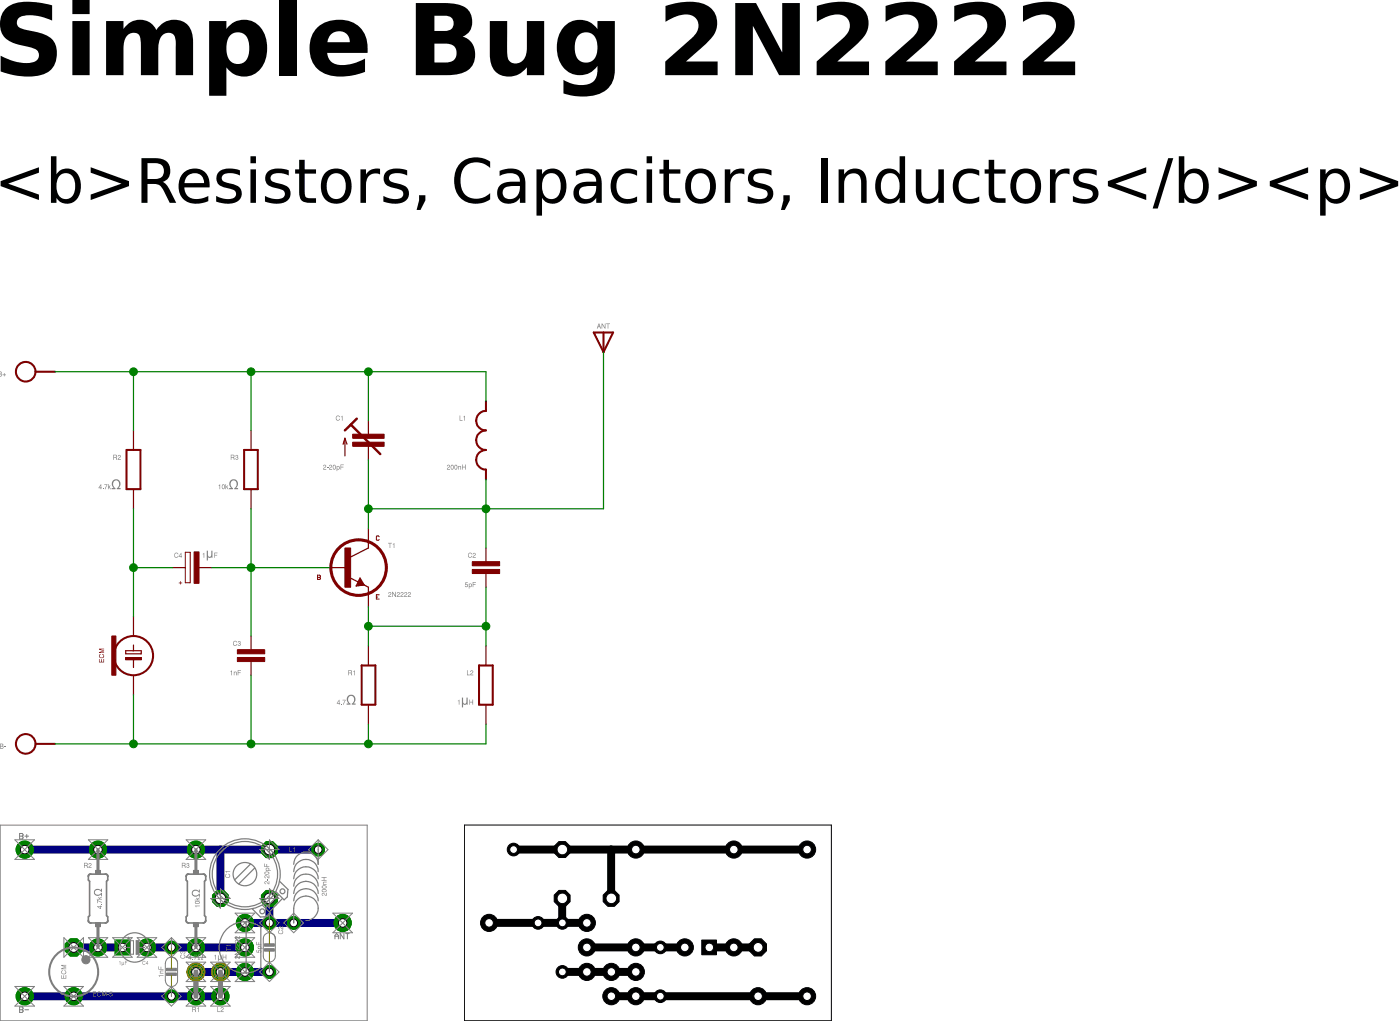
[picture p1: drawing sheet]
<?xml version="1.0" encoding="utf-8"?>
<!DOCTYPE eagle SYSTEM "eagle.dtd">
<eagle version="7.7.0">
<drawing>
<settings>
<setting alwaysvectorfont="no"/>
<setting verticaltext="up"/>
</settings>
<grid distance="0.05" unitdist="inch" unit="inch" style="lines" multiple="2" display="yes" altdistance="0.01" altunitdist="inch" altunit="inch"/>
<schematic xreflabel="%F%N/%S.%C%R" xrefpart="/%S.%C%R">
<libraries>
<library name="cap-trim">
<symbols>
<symbol name="CAP-TRIM">
<wire x1="0" y1="-2.54" x2="0" y2="-0.762" width="0.1524" layer="94"/>
<wire x1="0" y1="2.54" x2="0" y2="0.762" width="0.1524" layer="94"/>
<wire x1="1.524" y1="-1.778" x2="-2.286" y2="2.032" width="0.3048" layer="94"/>
<wire x1="-3.048" y1="1.27" x2="-2.286" y2="2.032" width="0.3048" layer="94"/>
<wire x1="-2.286" y1="2.032" x2="-1.524" y2="2.794" width="0.3048" layer="94"/>
<wire x1="-3.048" y1="-2.032" x2="-3.048" y2="0.254" width="0.1524" layer="94"/>
<wire x1="-3.048" y1="0.254" x2="-3.302" y2="-0.508" width="0.1524" layer="94"/>
<wire x1="-3.048" y1="0.254" x2="-2.794" y2="-0.508" width="0.1524" layer="94"/>
<text x="-3.175" y="2.54" size="1.27" layer="95" align="bottom-right">&gt;NAME</text>
<text x="-3.175" y="-2.54" size="1.27" layer="96" align="top-right">&gt;VALUE</text>
<rectangle x1="-2.032" y1="-0.762" x2="2.032" y2="-0.254" layer="94"/>
<rectangle x1="-2.032" y1="0.254" x2="2.032" y2="0.762" layer="94"/>
<pin name="E" x="0" y="2.54" visible="off" length="point" direction="pas" swaplevel="1" rot="R90"/>
<pin name="A" x="0" y="-2.54" visible="off" length="point" direction="pas" swaplevel="1" rot="R270"/>
</symbol>
</symbols>
<devicesets>
<deviceset name="C-TR-PH20127" prefix="C" uservalue="yes">
<gates>
<gate name="1" symbol="CAP-TRIM" x="0" y="0"/>
</gates>
<devices>
<device name="S" package="TRIM808">
<connects>
<connect gate="1" pin="A" pad="2"/>
<connect gate="1" pin="E" pad="1 3"/>
</connects>
<technologies>
<technology name=""/>
</technologies>
</device>
<device name="-45" package="TRIM808-45">
<connects>
<connect gate="1" pin="A" pad="2"/>
<connect gate="1" pin="E" pad="1 3"/>
</connects>
<technologies>
<technology name=""/>
</technologies>
</device>
<device name="-45-2P12" package="TRIM808-45">
<connects>
<connect gate="1" pin="A" pad="2"/>
<connect gate="1" pin="E" pad="1"/>
</connects>
<technologies>
<technology name=""/>
</technologies>
</device>
<device name="-45-2P21" package="TRIM808-45">
<connects>
<connect gate="1" pin="A" pad="1"/>
<connect gate="1" pin="E" pad="2"/>
</connects>
<technologies>
<technology name=""/>
</technologies>
</device>
<device name="-45-2P23" package="TRIM808-45">
<connects>
<connect gate="1" pin="A" pad="3"/>
<connect gate="1" pin="E" pad="2"/>
</connects>
<technologies>
<technology name=""/>
</technologies>
</device>
<device name="-45-2P32" package="TRIM808-45">
<connects>
<connect gate="1" pin="A" pad="3"/>
<connect gate="1" pin="E" pad="2"/>
</connects>
<technologies>
<technology name=""/>
</technologies>
</device>
<device name="GFX" package="TRIM808-GFX">
<connects>
<connect gate="1" pin="A" pad="1 3"/>
<connect gate="1" pin="E" pad="2"/>
</connects>
<technologies>
<technology name=""/>
</technologies>
</device>
<device name="GFX45" package="TRIM808-GFX45">
<connects>
<connect gate="1" pin="A" pad="1 3"/>
<connect gate="1" pin="E" pad="2"/>
</connects>
<technologies>
<technology name=""/>
</technologies>
</device>
<device name="" package="TRIM-2222-808">
<connects>
<connect gate="1" pin="A" pad="2"/>
<connect gate="1" pin="E" pad="1 3"/>
</connects>
<technologies>
<technology name=""/>
</technologies>
</device>
<device name="2222-808-2PIN" package="TRIM-2222-808">
<connects>
<connect gate="1" pin="A" pad="2"/>
<connect gate="1" pin="E" pad="1"/>
</connects>
<technologies>
<technology name=""/>
</technologies>
</device>
<device name="2222-808-2PINB" package="TRIM-2222-808">
<connects>
<connect gate="1" pin="A" pad="2"/>
<connect gate="1" pin="E" pad="3"/>
</connects>
<technologies>
<technology name=""/>
</technologies>
</device>
<device name="2222-808-45" package="TRIM-2222-808-45">
<connects>
<connect gate="1" pin="A" pad="1 3"/>
<connect gate="1" pin="E" pad="2"/>
</connects>
<technologies>
<technology name=""/>
</technologies>
</device>
<device name="2222-808-45-2PIN" package="TRIM-2222-808-45">
<connects>
<connect gate="1" pin="A" pad="1"/>
<connect gate="1" pin="E" pad="2"/>
</connects>
<technologies>
<technology name=""/>
</technologies>
</device>
<device name="2222-808-45-2PINB" package="TRIM-2222-808-45">
<connects>
<connect gate="1" pin="A" pad="3"/>
<connect gate="1" pin="E" pad="2"/>
</connects>
<technologies>
<technology name=""/>
</technologies>
</device>
<device name="-TZ03" package="CTRIMTZ03">
<connects>
<connect gate="1" pin="A" pad="1"/>
<connect gate="1" pin="E" pad="2"/>
</connects>
<technologies>
<technology name=""/>
</technologies>
</device>
</devices>
</deviceset>
</devicesets>
</library>
<library name="r">
<symbols>
<symbol name="R">
<pin name="2" x="0" y="5.08" visible="off" length="short" direction="pas" swaplevel="1" rot="R270"/>
<pin name="1" x="0" y="-5.08" visible="off" length="short" direction="pas" swaplevel="1" rot="R90"/>
<wire x1="0.889" y1="-2.54" x2="0.889" y2="2.54" width="0.254" layer="94"/>
<wire x1="-0.889" y1="2.54" x2="-0.889" y2="-2.54" width="0.254" layer="94"/>
<wire x1="0.889" y1="2.54" x2="-0.889" y2="2.54" width="0.254" layer="94"/>
<wire x1="0.889" y1="-2.54" x2="-0.889" y2="-2.54" width="0.254" layer="94"/>
<text x="-1.5875" y="1.27" size="1.27" layer="95" align="bottom-right">&gt;NAME</text>
<text x="-1.5875" y="-1.27" size="1.27" layer="96" align="top-right">&gt;VALUE</text>
</symbol>
</symbols>
<devicesets>
<deviceset name="R" prefix="R" uservalue="yes">
<gates>
<gate name="1" symbol="R" x="0" y="0"/>
</gates>
<devices>
<device name="0204/5" package="0204/5">
<connects>
<connect gate="1" pin="1" pad="2"/>
<connect gate="1" pin="2" pad="1"/>
</connects>
<technologies>
<technology name=""/>
</technologies>
</device>
<device name="0204/7" package="0204/7">
<connects>
<connect gate="1" pin="1" pad="2"/>
<connect gate="1" pin="2" pad="1"/>
</connects>
<technologies>
<technology name=""/>
</technologies>
</device>
<device name="0204V" package="0204V">
<connects>
<connect gate="1" pin="1" pad="2"/>
<connect gate="1" pin="2" pad="1"/>
</connects>
<technologies>
<technology name=""/>
</technologies>
</device>
<device name="0207/10" package="0207/10">
<connects>
<connect gate="1" pin="1" pad="2"/>
<connect gate="1" pin="2" pad="1"/>
</connects>
<technologies>
<technology name=""/>
</technologies>
</device>
<device name="0207/12" package="0207/12">
<connects>
<connect gate="1" pin="1" pad="2"/>
<connect gate="1" pin="2" pad="1"/>
</connects>
<technologies>
<technology name=""/>
</technologies>
</device>
<device name="0207/15" package="0207/15">
<connects>
<connect gate="1" pin="1" pad="2"/>
<connect gate="1" pin="2" pad="1"/>
</connects>
<technologies>
<technology name=""/>
</technologies>
</device>
<device name="0207/2V" package="0207/2V">
<connects>
<connect gate="1" pin="1" pad="2"/>
<connect gate="1" pin="2" pad="1"/>
</connects>
<technologies>
<technology name=""/>
</technologies>
</device>
<device name="0207/5V" package="0207/5V">
<connects>
<connect gate="1" pin="1" pad="2"/>
<connect gate="1" pin="2" pad="1"/>
</connects>
<technologies>
<technology name=""/>
</technologies>
</device>
<device name="0207/7" package="0207/7">
<connects>
<connect gate="1" pin="1" pad="2"/>
<connect gate="1" pin="2" pad="1"/>
</connects>
<technologies>
<technology name=""/>
</technologies>
</device>
<device name="0204/10" package="0204/10">
<connects>
<connect gate="1" pin="1" pad="2"/>
<connect gate="1" pin="2" pad="1"/>
</connects>
<technologies>
<technology name=""/>
</technologies>
</device>
<device name="0204/12" package="0204/12">
<connects>
<connect gate="1" pin="1" pad="2"/>
<connect gate="1" pin="2" pad="1"/>
</connects>
<technologies>
<technology name=""/>
</technologies>
</device>
<device name="0204/15" package="0204/15">
<connects>
<connect gate="1" pin="1" pad="2"/>
<connect gate="1" pin="2" pad="1"/>
</connects>
<technologies>
<technology name=""/>
</technologies>
</device>
<device name="0204/2V" package="0204/2V">
<connects>
<connect gate="1" pin="1" pad="2"/>
<connect gate="1" pin="2" pad="1"/>
</connects>
<technologies>
<technology name=""/>
</technologies>
</device>
<device name="0202/2V" package="0202/2V">
<connects>
<connect gate="1" pin="1" pad="2"/>
<connect gate="1" pin="2" pad="1"/>
</connects>
<technologies>
<technology name=""/>
</technologies>
</device>
<device name="0202/5" package="0202/5">
<connects>
<connect gate="1" pin="1" pad="2"/>
<connect gate="1" pin="2" pad="1"/>
</connects>
<technologies>
<technology name=""/>
</technologies>
</device>
<device name="0202/7" package="0202/7">
<connects>
<connect gate="1" pin="1" pad="2"/>
<connect gate="1" pin="2" pad="1"/>
</connects>
<technologies>
<technology name=""/>
</technologies>
</device>
<device name="0202/10" package="0202/10">
<connects>
<connect gate="1" pin="1" pad="2"/>
<connect gate="1" pin="2" pad="1"/>
</connects>
<technologies>
<technology name=""/>
</technologies>
</device>
<device name="0202V" package="0202V">
<connects>
<connect gate="1" pin="1" pad="2"/>
<connect gate="1" pin="2" pad="1"/>
</connects>
<technologies>
<technology name=""/>
</technologies>
</device>
<device name="0202/12" package="0202/12">
<connects>
<connect gate="1" pin="1" pad="2"/>
<connect gate="1" pin="2" pad="1"/>
</connects>
<technologies>
<technology name=""/>
</technologies>
</device>
<device name="0202/15" package="0202/15">
<connects>
<connect gate="1" pin="1" pad="2"/>
<connect gate="1" pin="2" pad="1"/>
</connects>
<technologies>
<technology name=""/>
</technologies>
</device>
<device name="0202/7-V" package="0202/7-V">
<connects>
<connect gate="1" pin="1" pad="2"/>
<connect gate="1" pin="2" pad="1"/>
</connects>
<technologies>
<technology name=""/>
</technologies>
</device>
<device name="0202/5-V" package="0202/5-V">
<connects>
<connect gate="1" pin="1" pad="2"/>
<connect gate="1" pin="2" pad="1"/>
</connects>
<technologies>
<technology name=""/>
</technologies>
</device>
<device name="0202/10-V" package="0202/10-V">
<connects>
<connect gate="1" pin="1" pad="2"/>
<connect gate="1" pin="2" pad="1"/>
</connects>
<technologies>
<technology name=""/>
</technologies>
</device>
<device name="0204/7-V" package="0204/7-V">
<connects>
<connect gate="1" pin="1" pad="2"/>
<connect gate="1" pin="2" pad="1"/>
</connects>
<technologies>
<technology name=""/>
</technologies>
</device>
<device name="0204/10-V" package="0204/10-V">
<connects>
<connect gate="1" pin="1" pad="2"/>
<connect gate="1" pin="2" pad="1"/>
</connects>
<technologies>
<technology name=""/>
</technologies>
</device>
<device name="0204/12-V" package="0204/12-V">
<connects>
<connect gate="1" pin="1" pad="2"/>
<connect gate="1" pin="2" pad="1"/>
</connects>
<technologies>
<technology name=""/>
</technologies>
</device>
<device name="0204/15-V" package="0204/15-V">
<connects>
<connect gate="1" pin="1" pad="2"/>
<connect gate="1" pin="2" pad="1"/>
</connects>
<technologies>
<technology name=""/>
</technologies>
</device>
<device name="0204/2" package="0204/2">
<connects>
<connect gate="1" pin="1" pad="2"/>
<connect gate="1" pin="2" pad="1"/>
</connects>
<technologies>
<technology name=""/>
</technologies>
</device>
<device name="0202/12-V" package="0202/12-V">
<connects>
<connect gate="1" pin="1" pad="2"/>
<connect gate="1" pin="2" pad="1"/>
</connects>
<technologies>
<technology name=""/>
</technologies>
</device>
<device name="0202/2" package="0202/2">
<connects>
<connect gate="1" pin="1" pad="2"/>
<connect gate="1" pin="2" pad="1"/>
</connects>
<technologies>
<technology name=""/>
</technologies>
</device>
<device name="0204/2.54" package="0204/2.54">
<connects>
<connect gate="1" pin="1" pad="2"/>
<connect gate="1" pin="2" pad="1"/>
</connects>
<technologies>
<technology name=""/>
</technologies>
</device>
<device name="0204/2V-A" package="0204/2V">
<connects>
<connect gate="1" pin="1" pad="1"/>
<connect gate="1" pin="2" pad="2"/>
</connects>
<technologies>
<technology name=""/>
</technologies>
</device>
</devices>
</deviceset>
</devicesets>
</library>
<library name="c">
<symbols>
<symbol name="C">
<text x="-1.27" y="1.27" size="1.27" layer="95" align="bottom-right">&gt;NAME</text>
<text x="-1.27" y="-1.27" size="1.27" layer="96" align="top-right">&gt;VALUE</text>
<pin name="1" x="0" y="2.54" visible="off" length="point" direction="pas" swaplevel="1" rot="R270"/>
<pin name="2" x="0" y="-2.54" visible="off" length="point" direction="pas" swaplevel="1" rot="R90"/>
<wire x1="0" y1="-2.54" x2="0" y2="-0.762" width="0.1524" layer="94"/>
<wire x1="0" y1="2.54" x2="0" y2="0.762" width="0.1524" layer="94"/>
<rectangle x1="-1.778" y1="-0.762" x2="1.778" y2="-0.254" layer="94"/>
<rectangle x1="-1.778" y1="0.254" x2="1.778" y2="0.762" layer="94"/>
</symbol>
<symbol name="CPOL-H">
<text x="-1.27" y="-0.9525" size="1.27" layer="94" rot="R180">+</text>
<pin name="-" x="2.54" y="0" visible="off" length="point" direction="pas" rot="R180"/>
<pin name="+" x="-2.54" y="0" visible="off" length="point" direction="pas"/>
<wire x1="2.54" y1="0" x2="0.762" y2="0" width="0.1524" layer="94"/>
<wire x1="-2.54" y1="0" x2="-0.889" y2="0" width="0.1524" layer="94"/>
<rectangle x1="-1.4605" y1="-0.3175" x2="2.6035" y2="0.3175" layer="94" rot="R90"/>
<wire x1="-0.889" y1="-1.9685" x2="-0.254" y2="-1.9685" width="0.127" layer="94"/>
<wire x1="-0.254" y1="-1.9685" x2="-0.254" y2="1.9685" width="0.127" layer="94"/>
<wire x1="-0.254" y1="1.9685" x2="-0.889" y2="1.9685" width="0.127" layer="94"/>
<wire x1="-0.889" y1="1.9685" x2="-0.889" y2="0" width="0.127" layer="94"/>
<wire x1="-0.889" y1="0" x2="-0.889" y2="-1.9685" width="0.127" layer="94"/>
<text x="-1.27" y="1.27" size="1.27" layer="95" align="bottom-right">&gt;NAME</text>
<text x="1.27" y="1.27" size="1.27" layer="96">&gt;VALUE</text>
</symbol>
</symbols>
<devicesets>
<deviceset name="C" prefix="C" uservalue="yes">
<gates>
<gate name="1" symbol="C" x="0" y="0"/>
</gates>
<devices>
<device name="025-024X044" package="C025-024X044">
<connects>
<connect gate="1" pin="1" pad="1"/>
<connect gate="1" pin="2" pad="2"/>
</connects>
<technologies>
<technology name=""/>
</technologies>
</device>
<device name="025-025X050" package="C025-025X050">
<connects>
<connect gate="1" pin="1" pad="1"/>
<connect gate="1" pin="2" pad="2"/>
</connects>
<technologies>
<technology name=""/>
</technologies>
</device>
<device name="025-030X050" package="C025-030X050">
<connects>
<connect gate="1" pin="1" pad="1"/>
<connect gate="1" pin="2" pad="2"/>
</connects>
<technologies>
<technology name=""/>
</technologies>
</device>
<device name="025-040X050" package="C025-040X050">
<connects>
<connect gate="1" pin="1" pad="1"/>
<connect gate="1" pin="2" pad="2"/>
</connects>
<technologies>
<technology name=""/>
</technologies>
</device>
<device name="025-050X050" package="C025-050X050">
<connects>
<connect gate="1" pin="1" pad="1"/>
<connect gate="1" pin="2" pad="2"/>
</connects>
<technologies>
<technology name=""/>
</technologies>
</device>
<device name="025-060X050" package="C025-060X050">
<connects>
<connect gate="1" pin="1" pad="1"/>
<connect gate="1" pin="2" pad="2"/>
</connects>
<technologies>
<technology name=""/>
</technologies>
</device>
<device name="050-024X044" package="C050-024X044">
<connects>
<connect gate="1" pin="1" pad="1"/>
<connect gate="1" pin="2" pad="2"/>
</connects>
<technologies>
<technology name=""/>
</technologies>
</device>
<device name="050-025X075" package="C050-025X075">
<connects>
<connect gate="1" pin="1" pad="1"/>
<connect gate="1" pin="2" pad="2"/>
</connects>
<technologies>
<technology name=""/>
</technologies>
</device>
<device name="050-045X075" package="C050-045X075">
<connects>
<connect gate="1" pin="1" pad="1"/>
<connect gate="1" pin="2" pad="2"/>
</connects>
<technologies>
<technology name=""/>
</technologies>
</device>
<device name="050-030X075" package="C050-030X075">
<connects>
<connect gate="1" pin="1" pad="1"/>
<connect gate="1" pin="2" pad="2"/>
</connects>
<technologies>
<technology name=""/>
</technologies>
</device>
<device name="050-050X075" package="C050-050X075">
<connects>
<connect gate="1" pin="1" pad="1"/>
<connect gate="1" pin="2" pad="2"/>
</connects>
<technologies>
<technology name=""/>
</technologies>
</device>
<device name="050-055X075" package="C050-055X075">
<connects>
<connect gate="1" pin="1" pad="1"/>
<connect gate="1" pin="2" pad="2"/>
</connects>
<technologies>
<technology name=""/>
</technologies>
</device>
<device name="050-075X075" package="C050-075X075">
<connects>
<connect gate="1" pin="1" pad="1"/>
<connect gate="1" pin="2" pad="2"/>
</connects>
<technologies>
<technology name=""/>
</technologies>
</device>
<device name="075-032X103" package="C075-032X103">
<connects>
<connect gate="1" pin="1" pad="1"/>
<connect gate="1" pin="2" pad="2"/>
</connects>
<technologies>
<technology name=""/>
</technologies>
</device>
<device name="075-042X103" package="C075-042X103">
<connects>
<connect gate="1" pin="1" pad="1"/>
<connect gate="1" pin="2" pad="2"/>
</connects>
<technologies>
<technology name=""/>
</technologies>
</device>
<device name="075-052X106" package="C075-052X106">
<connects>
<connect gate="1" pin="1" pad="1"/>
<connect gate="1" pin="2" pad="2"/>
</connects>
<technologies>
<technology name=""/>
</technologies>
</device>
<device name="102-043X133" package="C102-043X133">
<connects>
<connect gate="1" pin="1" pad="1"/>
<connect gate="1" pin="2" pad="2"/>
</connects>
<technologies>
<technology name=""/>
</technologies>
</device>
<device name="102-054X133" package="C102-054X133">
<connects>
<connect gate="1" pin="1" pad="1"/>
<connect gate="1" pin="2" pad="2"/>
</connects>
<technologies>
<technology name=""/>
</technologies>
</device>
<device name="102-064X133" package="C102-064X133">
<connects>
<connect gate="1" pin="1" pad="1"/>
<connect gate="1" pin="2" pad="2"/>
</connects>
<technologies>
<technology name=""/>
</technologies>
</device>
<device name="150-054X183" package="C150-054X183">
<connects>
<connect gate="1" pin="1" pad="1"/>
<connect gate="1" pin="2" pad="2"/>
</connects>
<technologies>
<technology name=""/>
</technologies>
</device>
<device name="150-064X183" package="C150-064X183">
<connects>
<connect gate="1" pin="1" pad="1"/>
<connect gate="1" pin="2" pad="2"/>
</connects>
<technologies>
<technology name=""/>
</technologies>
</device>
<device name="150-072X183" package="C150-072X183">
<connects>
<connect gate="1" pin="1" pad="1"/>
<connect gate="1" pin="2" pad="2"/>
</connects>
<technologies>
<technology name=""/>
</technologies>
</device>
<device name="150-084X183" package="C150-084X183">
<connects>
<connect gate="1" pin="1" pad="1"/>
<connect gate="1" pin="2" pad="2"/>
</connects>
<technologies>
<technology name=""/>
</technologies>
</device>
<device name="150-091X182" package="C150-091X182">
<connects>
<connect gate="1" pin="1" pad="1"/>
<connect gate="1" pin="2" pad="2"/>
</connects>
<technologies>
<technology name=""/>
</technologies>
</device>
<device name="050-035X075" package="C050-035X075">
<connects>
<connect gate="1" pin="1" pad="1"/>
<connect gate="1" pin="2" pad="2"/>
</connects>
<technologies>
<technology name=""/>
</technologies>
</device>
<device name="075-063X106" package="C075-063X106">
<connects>
<connect gate="1" pin="1" pad="1"/>
<connect gate="1" pin="2" pad="2"/>
</connects>
<technologies>
<technology name=""/>
</technologies>
</device>
<device name="025-020X036" package="C025-020X036">
<connects>
<connect gate="1" pin="1" pad="1"/>
<connect gate="1" pin="2" pad="2"/>
</connects>
<technologies>
<technology name=""/>
</technologies>
</device>
<device name="050-020X036" package="C050-020X036">
<connects>
<connect gate="1" pin="1" pad="1"/>
<connect gate="1" pin="2" pad="2"/>
</connects>
<technologies>
<technology name=""/>
</technologies>
</device>
<device name="025-015X024" package="C025-015X024">
<connects>
<connect gate="1" pin="1" pad="1"/>
<connect gate="1" pin="2" pad="2"/>
</connects>
<technologies>
<technology name=""/>
</technologies>
</device>
<device name="025-025X060" package="C050-025X060">
<connects>
<connect gate="1" pin="1" pad="1"/>
<connect gate="1" pin="2" pad="2"/>
</connects>
<technologies>
<technology name=""/>
</technologies>
</device>
<device name="050-024X044/V" package="C050-024X044/V">
<connects>
<connect gate="1" pin="1" pad="1"/>
<connect gate="1" pin="2" pad="2"/>
</connects>
<technologies>
<technology name=""/>
</technologies>
</device>
<device name="050-025X075/V" package="C050-025X075/V">
<connects>
<connect gate="1" pin="1" pad="1"/>
<connect gate="1" pin="2" pad="2"/>
</connects>
<technologies>
<technology name=""/>
</technologies>
</device>
<device name="050-020X036/V" package="C050-020X036/V">
<connects>
<connect gate="1" pin="1" pad="1"/>
<connect gate="1" pin="2" pad="2"/>
</connects>
<technologies>
<technology name=""/>
</technologies>
</device>
<device name="050-020X044/V" package="C050-020X044/V">
<connects>
<connect gate="1" pin="1" pad="1"/>
<connect gate="1" pin="2" pad="2"/>
</connects>
<technologies>
<technology name=""/>
</technologies>
</device>
<device name="050-020X044" package="C050-020X044">
<connects>
<connect gate="1" pin="1" pad="1"/>
<connect gate="1" pin="2" pad="2"/>
</connects>
<technologies>
<technology name=""/>
</technologies>
</device>
<device name="0204/10" package="0204/10">
<connects>
<connect gate="1" pin="1" pad="1"/>
<connect gate="1" pin="2" pad="2"/>
</connects>
<technologies>
<technology name=""/>
</technologies>
</device>
<device name="0204/10-V" package="0204/10-V">
<connects>
<connect gate="1" pin="1" pad="1"/>
<connect gate="1" pin="2" pad="2"/>
</connects>
<technologies>
<technology name=""/>
</technologies>
</device>
<device name="075-020X044" package="C075-020X044">
<connects>
<connect gate="1" pin="1" pad="1"/>
<connect gate="1" pin="2" pad="2"/>
</connects>
<technologies>
<technology name=""/>
</technologies>
</device>
<device name="075-020X044/V" package="C075-020X044/V">
<connects>
<connect gate="1" pin="1" pad="1"/>
<connect gate="1" pin="2" pad="2"/>
</connects>
<technologies>
<technology name=""/>
</technologies>
</device>
</devices>
</deviceset>
<deviceset name="CPOL-H" prefix="C" uservalue="yes">
<gates>
<gate name="1" symbol="CPOL-H" x="0" y="0"/>
</gates>
<devices>
<device name="E2,5-5" package="E2,5-5">
<connects>
<connect gate="1" pin="+" pad="+"/>
<connect gate="1" pin="-" pad="-"/>
</connects>
<technologies>
<technology name=""/>
</technologies>
</device>
<device name="E2,5-5/V" package="E2,5-5/V">
<connects>
<connect gate="1" pin="+" pad="+"/>
<connect gate="1" pin="-" pad="-"/>
</connects>
<technologies>
<technology name=""/>
</technologies>
</device>
<device name="E2,5-3" package="E2,5-3">
<connects>
<connect gate="1" pin="+" pad="+"/>
<connect gate="1" pin="-" pad="-"/>
</connects>
<technologies>
<technology name=""/>
</technologies>
</device>
<device name="E2,5-3/V" package="E2,5-3/V">
<connects>
<connect gate="1" pin="+" pad="+"/>
<connect gate="1" pin="-" pad="-"/>
</connects>
<technologies>
<technology name=""/>
</technologies>
</device>
<device name="E2,5-4" package="E2,5-4">
<connects>
<connect gate="1" pin="+" pad="+"/>
<connect gate="1" pin="-" pad="-"/>
</connects>
<technologies>
<technology name=""/>
</technologies>
</device>
<device name="E2,5-4/V" package="E2.5-4/V">
<connects>
<connect gate="1" pin="+" pad="+"/>
<connect gate="1" pin="-" pad="-"/>
</connects>
<technologies>
<technology name=""/>
</technologies>
</device>
<device name="E5-4" package="E5-4">
<connects>
<connect gate="1" pin="+" pad="+"/>
<connect gate="1" pin="-" pad="-"/>
</connects>
<technologies>
<technology name=""/>
</technologies>
</device>
<device name="E5-5/V" package="E5-5/V">
<connects>
<connect gate="1" pin="+" pad="+"/>
<connect gate="1" pin="-" pad="-"/>
</connects>
<technologies>
<technology name=""/>
</technologies>
</device>
<device name="E5-5" package="E5-5">
<connects>
<connect gate="1" pin="+" pad="+"/>
<connect gate="1" pin="-" pad="-"/>
</connects>
<technologies>
<technology name=""/>
</technologies>
</device>
<device name="E2,5-6/V" package="E2,5-6/V">
<connects>
<connect gate="1" pin="+" pad="+"/>
<connect gate="1" pin="-" pad="-"/>
</connects>
<technologies>
<technology name=""/>
</technologies>
</device>
</devices>
</deviceset>
</devicesets>
</library>
<library name="pad">
<symbols>
<symbol name="ANT">
<wire x1="-1.27" y1="2.54" x2="0" y2="2.54" width="0.254" layer="94"/>
<wire x1="1.27" y1="2.54" x2="0" y2="0" width="0.254" layer="94"/>
<wire x1="0" y1="0" x2="-1.27" y2="2.54" width="0.254" layer="94"/>
<wire x1="0" y1="2.54" x2="0" y2="0" width="0.254" layer="94"/>
<wire x1="0" y1="2.54" x2="1.27" y2="2.54" width="0.254" layer="94"/>
<text x="0" y="3.048" size="1.016" layer="95" align="bottom-center">&gt;NAME</text>
<pin name="1" x="0" y="0" visible="off" length="point" direction="out" rot="R90"/>
</symbol>
<symbol name="HPORT">
<pin name="P$1" x="0" y="0" visible="off" length="point" direction="pas" rot="R180"/>
<wire x1="0" y1="0" x2="-2.54" y2="0" width="0.254" layer="94"/>
<circle x="-3.81" y="0" radius="1.27" width="0.254" layer="94"/>
<text x="-6.35" y="0" size="1.27" layer="95" align="center-right">&gt;NAME</text>
</symbol>
</symbols>
<devicesets>
<deviceset name="ANT" prefix="ANT">
<gates>
<gate name="ANT" symbol="ANT" x="0" y="0"/>
</gates>
<devices>
<device name="" package="SPAD">
<connects>
<connect gate="ANT" pin="1" pad="1"/>
</connects>
<technologies>
<technology name=""/>
</technologies>
</device>
</devices>
</deviceset>
<deviceset name="HPORT" prefix="J">
<gates>
<gate name="1" symbol="HPORT" x="0" y="0"/>
</gates>
<devices>
<device name="" package="SPAD">
<connects>
<connect gate="1" pin="P$1" pad="1"/>
</connects>
<technologies>
<technology name=""/>
</technologies>
</device>
</devices>
</deviceset>
</devicesets>
</library>
<library name="l">
<symbols>
<symbol name="L-SHORT">
<wire x1="0" y1="-3.81" x2="1.27" y2="-2.54" width="0.254" layer="94" curve="90"/>
<wire x1="0" y1="-1.27" x2="1.27" y2="-2.54" width="0.254" layer="94" curve="-90"/>
<wire x1="0" y1="-1.27" x2="1.27" y2="0" width="0.254" layer="94" curve="90"/>
<wire x1="0" y1="1.27" x2="1.27" y2="0" width="0.254" layer="94" curve="-90"/>
<wire x1="0" y1="1.27" x2="1.27" y2="2.54" width="0.254" layer="94" curve="90"/>
<wire x1="0" y1="3.81" x2="1.27" y2="2.54" width="0.254" layer="94" curve="-90"/>
<text x="2.54" y="2.54" size="1.27" layer="95">&gt;NAME</text>
<text x="2.54" y="-2.54" size="1.27" layer="96" align="top-left">&gt;VALUE</text>
<pin name="2" x="0" y="5.08" visible="off" length="point" direction="pas" swaplevel="1" rot="R270"/>
<pin name="1" x="0" y="-5.08" visible="off" length="point" direction="pas" swaplevel="1" rot="R90"/>
<wire x1="0" y1="5.08" x2="0" y2="3.81" width="0.254" layer="94"/>
<wire x1="0" y1="-5.08" x2="0" y2="-3.81" width="0.254" layer="94"/>
</symbol>
</symbols>
<devicesets>
<deviceset name="L-SHORT" prefix="L" uservalue="yes">
<gates>
<gate name="L1" symbol="L-SHORT" x="0" y="0"/>
</gates>
<devices>
<device name="02/5" package="L-02/5V">
<connects>
<connect gate="L1" pin="1" pad="1"/>
<connect gate="L1" pin="2" pad="2"/>
</connects>
<technologies>
<technology name=""/>
</technologies>
</device>
<device name="04/10" package="L-04/12V">
<connects>
<connect gate="L1" pin="1" pad="1"/>
<connect gate="L1" pin="2" pad="2"/>
</connects>
<technologies>
<technology name=""/>
</technologies>
</device>
<device name="04-5/7" package="L-04-5/8V">
<connects>
<connect gate="L1" pin="1" pad="2"/>
<connect gate="L1" pin="2" pad="1"/>
</connects>
<technologies>
<technology name=""/>
</technologies>
</device>
<device name="04-2/5V" package="L-04-2/5V">
<connects>
<connect gate="L1" pin="1" pad="1"/>
<connect gate="L1" pin="2" pad="2"/>
</connects>
<technologies>
<technology name=""/>
</technologies>
</device>
<device name="04-5/5" package="L-04-2/5">
<connects>
<connect gate="L1" pin="1" pad="1"/>
<connect gate="L1" pin="2" pad="2"/>
</connects>
<technologies>
<technology name=""/>
</technologies>
</device>
<device name="02/7V" package="L-02/7V">
<connects>
<connect gate="L1" pin="1" pad="1"/>
<connect gate="L1" pin="2" pad="2"/>
</connects>
<technologies>
<technology name=""/>
</technologies>
</device>
<device name="03/10" package="L-03/10">
<connects>
<connect gate="L1" pin="1" pad="1"/>
<connect gate="L1" pin="2" pad="2"/>
</connects>
<technologies>
<technology name=""/>
</technologies>
</device>
<device name="04-5/5V-X" package="L-04-2/5V-X">
<connects>
<connect gate="L1" pin="1" pad="1"/>
<connect gate="L1" pin="2" pad="2"/>
</connects>
<technologies>
<technology name=""/>
</technologies>
</device>
<device name="04/7" package="L-04/7">
<connects>
<connect gate="L1" pin="1" pad="1"/>
<connect gate="L1" pin="2" pad="2"/>
</connects>
<technologies>
<technology name=""/>
</technologies>
</device>
<device name="04/7V" package="L-04/8V">
<connects>
<connect gate="L1" pin="1" pad="1"/>
<connect gate="L1" pin="2" pad="2"/>
</connects>
<technologies>
<technology name=""/>
</technologies>
</device>
<device name="04/7V-X" package="L-04/7V-X">
<connects>
<connect gate="L1" pin="1" pad="1"/>
<connect gate="L1" pin="2" pad="2"/>
</connects>
<technologies>
<technology name=""/>
</technologies>
</device>
<device name="ED16-X" package="ED16-X">
<connects>
<connect gate="L1" pin="1" pad="1"/>
<connect gate="L1" pin="2" pad="2"/>
</connects>
<technologies>
<technology name=""/>
</technologies>
</device>
<device name="04-5/5V" package="L-04-5/6V">
<connects>
<connect gate="L1" pin="1" pad="2"/>
<connect gate="L1" pin="2" pad="1"/>
</connects>
<technologies>
<technology name=""/>
</technologies>
</device>
<device name="04-5/5V-C" package="L-04-5/6V-C">
<connects>
<connect gate="L1" pin="1" pad="1"/>
<connect gate="L1" pin="2" pad="2"/>
</connects>
<technologies>
<technology name=""/>
</technologies>
</device>
<device name="L-08-5/8" package="L-08-5/8">
<connects>
<connect gate="L1" pin="1" pad="1"/>
<connect gate="L1" pin="2" pad="2"/>
</connects>
<technologies>
<technology name=""/>
</technologies>
</device>
</devices>
</deviceset>
</devicesets>
</library>
<library name="t">
<symbols>
<symbol name="NPN">
<wire x1="2.54" y1="2.54" x2="0.0635" y2="1.30175" width="0.1524" layer="94"/>
<wire x1="1.4605" y1="-1.36525" x2="1.9685" y2="-2.25425" width="0.1524" layer="94"/>
<wire x1="1.9685" y1="-2.25425" x2="0.9525" y2="-2.38125" width="0.1524" layer="94"/>
<wire x1="0.9525" y1="-2.38125" x2="1.4605" y2="-1.36525" width="0.1524" layer="94"/>
<wire x1="2.54" y1="-2.54" x2="1.9685" y2="-2.25425" width="0.1524" layer="94"/>
<wire x1="1.9685" y1="-2.25425" x2="0.308" y2="-1.424" width="0.1524" layer="94"/>
<wire x1="1.2065" y1="-2.25425" x2="1.778" y2="-2.19075" width="0.3048" layer="94"/>
<wire x1="1.778" y1="-2.19075" x2="1.4605" y2="-1.61925" width="0.3048" layer="94"/>
<wire x1="1.4605" y1="-1.61925" x2="1.2065" y2="-2.12725" width="0.254" layer="94"/>
<wire x1="1.2065" y1="-2.12725" x2="1.5875" y2="-2.12725" width="0.254" layer="94"/>
<wire x1="1.5875" y1="-2.12725" x2="1.4605" y2="-1.87325" width="0.254" layer="94"/>
<text x="5.08" y="2.54" size="1.27" layer="95" ratio="10">&gt;NAME</text>
<text x="5.08" y="-2.54" size="1.27" layer="96" ratio="10" align="top-left">&gt;VALUE</text>
<rectangle x1="-0.508" y1="-2.54" x2="0.254" y2="2.54" layer="94"/>
<pin name="B" x="-2.54" y="0" visible="off" length="short" direction="pas" swaplevel="1"/>
<pin name="E" x="2.54" y="-5.08" visible="off" length="short" direction="pas" swaplevel="3" rot="R90"/>
<pin name="C" x="2.54" y="5.08" visible="off" length="short" direction="pas" swaplevel="2" rot="R270"/>
<circle x="1.27" y="0" radius="3.5921" width="0.381" layer="94"/>
<text x="3.81" y="-3.81" size="0.6096" layer="94" font="vector" align="center">E</text>
<text x="3.81" y="3.81" size="0.6096" layer="94" font="vector" align="center">C</text>
<text x="-3.81" y="-1.27" size="0.6096" layer="94" font="vector" align="center">B</text>
</symbol>
</symbols>
<devicesets>
<deviceset name="2N2222" prefix="T">
<gates>
<gate name="G$1" symbol="NPN" x="-2.54" y="0"/>
</gates>
<devices>
<device name="" package="TO92">
<connects>
<connect gate="G$1" pin="B" pad="2"/>
<connect gate="G$1" pin="C" pad="3"/>
<connect gate="G$1" pin="E" pad="1"/>
</connects>
<technologies>
<technology name=""/>
</technologies>
</device>
<device name="-A" package="TO92-A">
<connects>
<connect gate="G$1" pin="B" pad="2"/>
<connect gate="G$1" pin="C" pad="3"/>
<connect gate="G$1" pin="E" pad="1"/>
</connects>
<technologies>
<technology name=""/>
</technologies>
</device>
<device name="-EBC" package="TO92-EBC">
<connects>
<connect gate="G$1" pin="B" pad="B"/>
<connect gate="G$1" pin="C" pad="C"/>
<connect gate="G$1" pin="E" pad="E"/>
</connects>
<technologies>
<technology name=""/>
</technologies>
</device>
<device name="-EBC-A" package="TO92-EBC-A">
<connects>
<connect gate="G$1" pin="B" pad="B"/>
<connect gate="G$1" pin="C" pad="C"/>
<connect gate="G$1" pin="E" pad="E"/>
</connects>
<technologies>
<technology name=""/>
</technologies>
</device>
</devices>
</deviceset>
</devicesets>
</library>
<library name="ECM">
<symbols>
<symbol name="ECM">
<wire x1="1.016" y1="-0.254" x2="-1.016" y2="-0.254" width="0.1524" layer="94"/>
<wire x1="1.016" y1="0.635" x2="0" y2="0.635" width="0.1524" layer="94"/>
<wire x1="0" y1="0.635" x2="-1.016" y2="0.635" width="0.1524" layer="94"/>
<wire x1="0" y1="0.635" x2="0" y2="1.397" width="0.1524" layer="94"/>
<circle x="0" y="0" radius="2.54" width="0.254" layer="94"/>
<rectangle x1="-2.794" y1="-2.54" x2="-2.286" y2="2.54" layer="94" rot="R180"/>
<pin name="+" x="0" y="5.08" visible="off" length="short" direction="pas" rot="R270"/>
<pin name="-" x="0" y="-5.08" visible="off" length="short" direction="pas" rot="R90"/>
<wire x1="1.016" y1="0.254" x2="-1.016" y2="0.254" width="0.1524" layer="94"/>
<wire x1="1.016" y1="0.254" x2="1.016" y2="0.635" width="0.1524" layer="94"/>
<wire x1="-1.016" y1="0.254" x2="-1.016" y2="0.635" width="0.1524" layer="94"/>
<wire x1="1.016" y1="-0.508" x2="0" y2="-0.508" width="0.1524" layer="94"/>
<wire x1="0" y1="-0.508" x2="-1.016" y2="-0.508" width="0.1524" layer="94"/>
<wire x1="1.016" y1="-0.508" x2="1.016" y2="-0.254" width="0.1524" layer="94"/>
<wire x1="0" y1="-1.524" x2="0" y2="-0.508" width="0.1524" layer="94"/>
<wire x1="-1.016" y1="-0.508" x2="-1.016" y2="-0.254" width="0.1524" layer="94"/>
<rectangle x1="-1.016" y1="-0.508" x2="1.016" y2="-0.254" layer="94" rot="R180"/>
<text x="-3.81" y="0" size="1.27" layer="94" rot="R90" align="bottom-center">ECM</text>
</symbol>
</symbols>
<devicesets>
<deviceset name="ECM" prefix="ECM">
<gates>
<gate name="1" symbol="ECM" x="0" y="0"/>
</gates>
<devices>
<device name="-5" package="ECM-5">
<connects>
<connect gate="1" pin="+" pad="1"/>
<connect gate="1" pin="-" pad="2"/>
</connects>
<technologies>
<technology name=""/>
</technologies>
</device>
<device name="-4" package="ECM-4">
<connects>
<connect gate="1" pin="+" pad="1"/>
<connect gate="1" pin="-" pad="2"/>
</connects>
<technologies>
<technology name=""/>
</technologies>
</device>
</devices>
</deviceset>
</devicesets>
</library>
</libraries>
<attributes>
</attributes>
<variantdefs>
</variantdefs>
<classes>
<class number="0" name="default" width="0.6096" drill="0">
</class>
</classes>
<parts>
<part name="C2" library="c" deviceset="C" device="050-020X036" value="5pF"/>
<part name="C3" library="c" deviceset="C" device="050-020X036" value="1nF"/>
<part name="R2" library="r" deviceset="R" device="0204/10-V" value="4.7kΩ"/>
<part name="R3" library="r" deviceset="R" device="0204/10-V" value="10kΩ"/>
<part name="C1" library="cap-trim" deviceset="C-TR-PH20127" device="" value="2-20pF"/>
<part name="R1" library="r" deviceset="R" device="0204/2V-A" value="4.7Ω"/>
<part name="ANT" library="pad" deviceset="ANT" device=""/>
<part name="L1" library="l" deviceset="L-SHORT" device="04/7V-X" value="200nH"/>
<part name="L2" library="r" deviceset="R" device="0204/2V-A" value="1μH"/>
<part name="C4" library="c" deviceset="CPOL-H" device="E2,5-3" value="1μF"/>
<part name="T1" library="t" deviceset="2N2222" device=""/>
<part name="B+" library="pad" deviceset="HPORT" device=""/>
<part name="B-" library="pad" deviceset="HPORT" device=""/>
<part name="ECM" library="ECM" deviceset="ECM" device="-5"/>
</parts>
<sheets>
<sheet>
<plain>
</plain>
<instances>
<instance part="C2" gate="1" x="48.26" y="40.64"/>
<instance part="C3" gate="1" x="17.78" y="29.21"/>
<instance part="R2" gate="1" x="2.54" y="53.34"/>
<instance part="R3" gate="1" x="17.78" y="53.34"/>
<instance part="C1" gate="1" x="33.02" y="57.15"/>
<instance part="R1" gate="1" x="33.02" y="25.4"/>
<instance part="ANT" gate="ANT" x="63.5" y="68.58"/>
<instance part="L1" gate="L1" x="48.26" y="57.15" rot="MR0"/>
<instance part="L2" gate="1" x="48.26" y="25.4"/>
<instance part="C4" gate="1" x="10.16" y="40.64"/>
<instance part="T1" gate="G$1" x="30.48" y="40.64"/>
<instance part="B+" gate="1" x="-7.62" y="66.04"/>
<instance part="B-" gate="1" x="-7.62" y="17.78"/>
<instance part="ECM" gate="1" x="2.54" y="29.21"/>
</instances>
<busses>
</busses>
<nets>
<net name="BIAS" class="0">
<segment>
<pinref part="C2" gate="1" pin="2"/>
<wire x1="48.26" y1="38.1" x2="48.26" y2="33.02" width="0.1524" layer="91"/>
<wire x1="48.26" y1="33.02" x2="33.02" y2="33.02" width="0.1524" layer="91"/>
<wire x1="33.02" y1="30.48" x2="33.02" y2="33.02" width="0.1524" layer="91"/>
<junction x="33.02" y="33.02"/>
<wire x1="33.02" y1="33.02" x2="33.02" y2="35.56" width="0.1524" layer="91"/>
<pinref part="R1" gate="1" pin="2"/>
<pinref part="L2" gate="1" pin="2"/>
<wire x1="48.26" y1="30.48" x2="48.26" y2="33.02" width="0.1524" layer="91"/>
<junction x="48.26" y="33.02"/>
<pinref part="T1" gate="G$1" pin="E"/>
</segment>
</net>
<net name="MOD" class="0">
<segment>
<pinref part="R3" gate="1" pin="1"/>
<pinref part="C3" gate="1" pin="1"/>
<wire x1="17.78" y1="48.26" x2="17.78" y2="40.64" width="0.1524" layer="91"/>
<wire x1="17.78" y1="40.64" x2="17.78" y2="31.75" width="0.1524" layer="91"/>
<wire x1="17.78" y1="40.64" x2="27.94" y2="40.64" width="0.1524" layer="91"/>
<junction x="17.78" y="40.64"/>
<wire x1="12.7" y1="40.64" x2="17.78" y2="40.64" width="0.1524" layer="91"/>
<pinref part="C4" gate="1" pin="-"/>
<pinref part="T1" gate="G$1" pin="B"/>
</segment>
</net>
<net name="AF" class="0">
<segment>
<pinref part="R2" gate="1" pin="1"/>
<wire x1="2.54" y1="40.64" x2="2.54" y2="48.26" width="0.1524" layer="91"/>
<wire x1="7.62" y1="40.64" x2="2.54" y2="40.64" width="0.1524" layer="91"/>
<wire x1="2.54" y1="40.64" x2="2.54" y2="34.29" width="0.1524" layer="91"/>
<junction x="2.54" y="40.64"/>
<pinref part="C4" gate="1" pin="+"/>
<pinref part="ECM" gate="1" pin="+"/>
</segment>
</net>
<net name="RF" class="0">
<segment>
<wire x1="33.02" y1="48.26" x2="33.02" y2="45.72" width="0.1524" layer="91"/>
<wire x1="33.02" y1="48.26" x2="48.26" y2="48.26" width="0.1524" layer="91"/>
<pinref part="C2" gate="1" pin="1"/>
<wire x1="48.26" y1="48.26" x2="48.26" y2="43.18" width="0.1524" layer="91"/>
<junction x="48.26" y="48.26"/>
<wire x1="48.26" y1="48.26" x2="63.5" y2="48.26" width="0.1524" layer="91"/>
<wire x1="63.5" y1="48.26" x2="63.5" y2="68.58" width="0.1524" layer="91"/>
<pinref part="ANT" gate="ANT" pin="1"/>
<wire x1="33.02" y1="54.61" x2="33.02" y2="48.26" width="0.1524" layer="91"/>
<junction x="33.02" y="48.26"/>
<pinref part="C1" gate="1" pin="A"/>
<pinref part="L1" gate="L1" pin="1"/>
<wire x1="48.26" y1="52.07" x2="48.26" y2="48.26" width="0.1524" layer="91"/>
<pinref part="T1" gate="G$1" pin="C"/>
</segment>
</net>
<net name="-" class="0">
<segment>
<wire x1="33.02" y1="20.32" x2="33.02" y2="17.78" width="0.1524" layer="91"/>
<wire x1="33.02" y1="17.78" x2="17.78" y2="17.78" width="0.1524" layer="91"/>
<wire x1="2.54" y1="17.78" x2="17.78" y2="17.78" width="0.1524" layer="91"/>
<pinref part="C3" gate="1" pin="2"/>
<wire x1="17.78" y1="17.78" x2="17.78" y2="26.67" width="0.1524" layer="91"/>
<junction x="17.78" y="17.78"/>
<pinref part="R1" gate="1" pin="1"/>
<wire x1="2.54" y1="24.13" x2="2.54" y2="17.78" width="0.1524" layer="91"/>
<wire x1="2.54" y1="17.78" x2="-7.62" y2="17.78" width="0.1524" layer="91"/>
<junction x="2.54" y="17.78"/>
<wire x1="33.02" y1="17.78" x2="48.26" y2="17.78" width="0.1524" layer="91"/>
<junction x="33.02" y="17.78"/>
<pinref part="L2" gate="1" pin="1"/>
<wire x1="48.26" y1="17.78" x2="48.26" y2="20.32" width="0.1524" layer="91"/>
<pinref part="B-" gate="1" pin="P$1"/>
<pinref part="ECM" gate="1" pin="-"/>
</segment>
</net>
<net name="+" class="0">
<segment>
<pinref part="R3" gate="1" pin="2"/>
<wire x1="17.78" y1="58.42" x2="17.78" y2="66.04" width="0.1524" layer="91"/>
<pinref part="R2" gate="1" pin="2"/>
<wire x1="2.54" y1="58.42" x2="2.54" y2="66.04" width="0.1524" layer="91"/>
<wire x1="2.54" y1="66.04" x2="17.78" y2="66.04" width="0.1524" layer="91"/>
<junction x="17.78" y="66.04"/>
<wire x1="48.26" y1="66.04" x2="33.02" y2="66.04" width="0.1524" layer="91"/>
<wire x1="33.02" y1="66.04" x2="17.78" y2="66.04" width="0.1524" layer="91"/>
<wire x1="-7.62" y1="66.04" x2="2.54" y2="66.04" width="0.1524" layer="91"/>
<junction x="2.54" y="66.04"/>
<pinref part="C1" gate="1" pin="E"/>
<wire x1="33.02" y1="59.69" x2="33.02" y2="66.04" width="0.1524" layer="91"/>
<junction x="33.02" y="66.04"/>
<pinref part="L1" gate="L1" pin="2"/>
<wire x1="48.26" y1="66.04" x2="48.26" y2="62.23" width="0.1524" layer="91"/>
<pinref part="B+" gate="1" pin="P$1"/>
</segment>
</net>
</nets>
</sheet>
</sheets>
</schematic>
</drawing>
</eagle>
